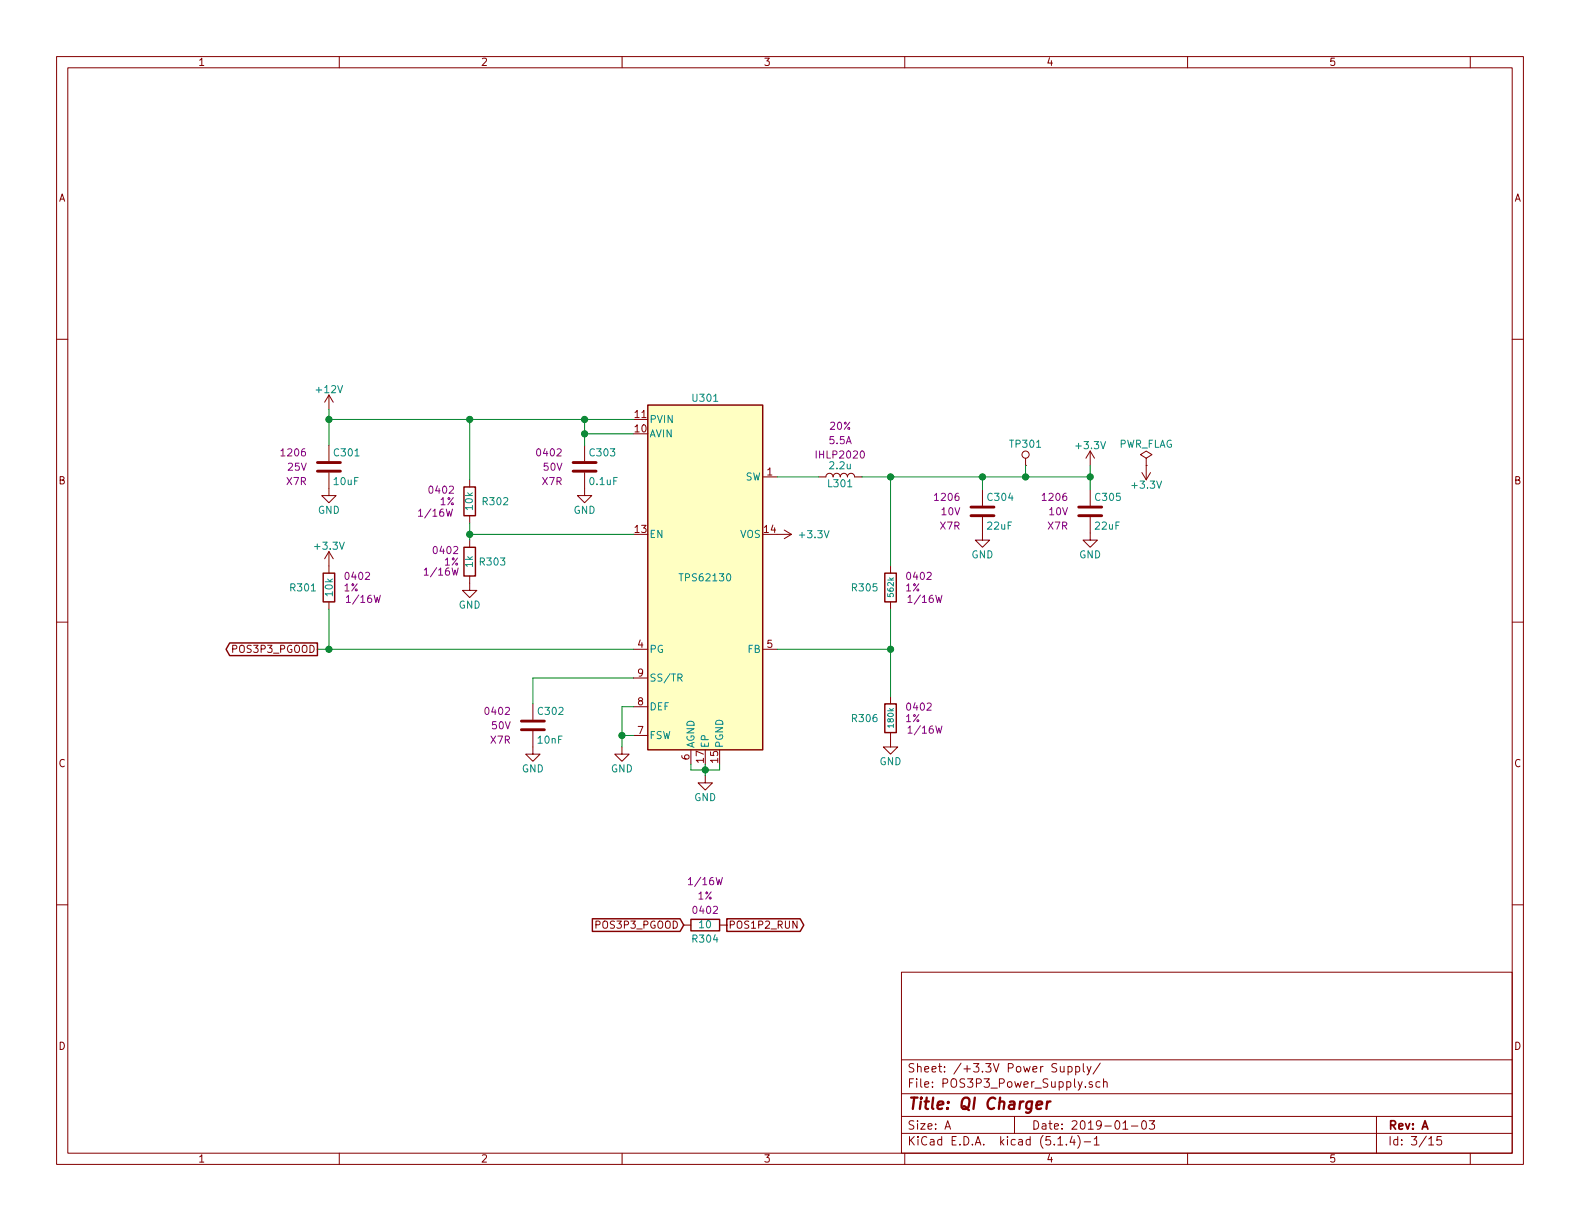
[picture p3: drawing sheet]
EESchema Schematic File Version 4
LIBS:PIC32MZ_ETH_Demo-cache
EELAYER 30 0
EELAYER END
$Descr A 11000 8500
encoding utf-8
Sheet 3 15
Title "QI Charger"
Date "2019-01-03"
Rev "A"
Comp ""
Comment1 ""
Comment2 ""
Comment3 ""
Comment4 ""
$EndDescr
$Comp
L Custom_Library:L_Custom L?
U 1 1
P 5850 3320
AR Path="/5CB7718D/5C26EF0D" Ref="L?"  Part="1" 
AR Path="/5E0DC082/5C26EF0D" Ref="L?"  Part="1" 
AR Path="/5E0F263A/5C26EF0D" Ref="L?"  Part="1" 
AR Path="/5E6978C8/5C26EF0D" Ref="L301"  Part="1" 
F 0 "L301" V 5800 3320 50  0000 C CNN
F 1 "2.2u" V 5925 3320 50  0000 C CNN
F 2 "Inductors_SMD:L_Vishay_IHLP-2020" H 5850 3320 50  0001 C CNN
F 3 "" H 5850 3320 50  0001 C CNN
F 4 "541-1236-1-ND" H 5850 3320 50  0001 C CNN "Digi-Key PN"
F 5 "IHLP2020" V 6000 3320 50  0000 C CNN "display_footprint"
F 6 "5.5A" V 6100 3320 50  0000 C CNN "Ampacity"
F 7 "20%" V 6200 3320 50  0000 C CNN "Tolerance"
	1    5850 3320
	0    -1   -1   0   
$EndComp
$Comp
L Custom_Library:C_Custom C?
U 1 1
P 4070 3250
AR Path="/5BB27BA3/5E2AA96A" Ref="C?"  Part="1" 
AR Path="/5BB27B84/5E2AA96A" Ref="C?"  Part="1" 
AR Path="/5BB27B24/5E2AA96A" Ref="C?"  Part="1" 
AR Path="/5BB27BB5/5E2AA96A" Ref="C?"  Part="1" 
AR Path="/5BB27BF7/5E2AA96A" Ref="C?"  Part="1" 
AR Path="/5C1DE17A/5E2AA96A" Ref="C?"  Part="1" 
AR Path="/5C1E3A0B/5E2AA96A" Ref="C?"  Part="1" 
AR Path="/5C1E3A08/5E2AA96A" Ref="C?"  Part="1" 
AR Path="/5D779AE1/5E2AA96A" Ref="C?"  Part="1" 
AR Path="/5CB7718D/5E2AA96A" Ref="C?"  Part="1" 
AR Path="/5E0DC082/5E2AA96A" Ref="C?"  Part="1" 
AR Path="/5E0F263A/5E2AA96A" Ref="C?"  Part="1" 
AR Path="/5E6978C8/5E2AA96A" Ref="C303"  Part="1" 
F 0 "C303" H 4095 3350 50  0000 L CNN
F 1 "0.1uF" H 4095 3150 50  0000 L CNN
F 2 "Capacitors_SMD:C_0402" H 4108 3100 50  0001 C CNN
F 3 "" H 4095 3350 50  0001 C CNN
F 4 "0402" H 3920 3350 50  0000 R CNN "display_footprint"
F 5 "50V" H 3920 3250 50  0000 R CNN "Voltage"
F 6 "X7R" H 3920 3150 50  0000 R CNN "Dielectric"
F 7 "490-10701-1-ND" H 4495 3750 60  0001 C CNN "Digi-Key PN"
	1    4070 3250
	1    0    0    -1  
$EndComp
$Comp
L power:GND #PWR?
U 1 1
P 4070 3400
AR Path="/5CB7718D/5E2AA96B" Ref="#PWR?"  Part="1" 
AR Path="/5E0DC082/5E2AA96B" Ref="#PWR?"  Part="1" 
AR Path="/5E0F263A/5E2AA96B" Ref="#PWR?"  Part="1" 
AR Path="/5E6978C8/5E2AA96B" Ref="#PWR0306"  Part="1" 
F 0 "#PWR0306" H 4070 3150 50  0001 C CNN
F 1 "GND" H 4070 3250 50  0000 C CNN
F 2 "" H 4070 3400 50  0001 C CNN
F 3 "" H 4070 3400 50  0001 C CNN
	1    4070 3400
	1    0    0    -1  
$EndComp
Wire Wire Line
	4410 3020 4070 3020
Wire Wire Line
	4070 3020 4070 3100
$Comp
L Custom_Library:C_Custom C?
U 1 1
P 2290 3250
AR Path="/5CB7718D/5C2703C2" Ref="C?"  Part="1" 
AR Path="/5E0DC082/5C2703C2" Ref="C?"  Part="1" 
AR Path="/5E0F263A/5C2703C2" Ref="C?"  Part="1" 
AR Path="/5E6978C8/5C2703C2" Ref="C301"  Part="1" 
F 0 "C301" H 2315 3350 50  0000 L CNN
F 1 "10uF" H 2315 3150 50  0000 L CNN
F 2 "Capacitors_SMD:C_1206" H 2328 3100 50  0001 C CNN
F 3 "" H 2315 3350 50  0001 C CNN
F 4 "1206" H 2140 3350 50  0000 R CNN "display_footprint"
F 5 "25V" H 2140 3250 50  0000 R CNN "Voltage"
F 6 "X7R" H 2140 3150 50  0000 R CNN "Dielectric"
F 7 "1276-7031-1-ND" H 2715 3750 60  0001 C CNN "Digi-Key PN"
	1    2290 3250
	1    0    0    -1  
$EndComp
$Comp
L power:GND #PWR?
U 1 1
P 2290 3400
AR Path="/5CB7718D/5E2AA970" Ref="#PWR?"  Part="1" 
AR Path="/5E0DC082/5E2AA970" Ref="#PWR?"  Part="1" 
AR Path="/5E0F263A/5E2AA970" Ref="#PWR?"  Part="1" 
AR Path="/5E6978C8/5E2AA970" Ref="#PWR0302"  Part="1" 
F 0 "#PWR0302" H 2290 3150 50  0001 C CNN
F 1 "GND" H 2290 3250 50  0000 C CNN
F 2 "" H 2290 3400 50  0001 C CNN
F 3 "" H 2290 3400 50  0001 C CNN
	1    2290 3400
	1    0    0    -1  
$EndComp
Wire Wire Line
	4410 2920 4070 2920
Wire Wire Line
	2290 2920 2290 3100
Wire Wire Line
	4070 3020 4070 2920
Connection ~ 4070 3020
Connection ~ 4070 2920
$Comp
L power:GND #PWR?
U 1 1
P 4910 5400
AR Path="/5CB7718D/5C288B4E" Ref="#PWR?"  Part="1" 
AR Path="/5E0DC082/5C288B4E" Ref="#PWR?"  Part="1" 
AR Path="/5E0F263A/5C288B4E" Ref="#PWR?"  Part="1" 
AR Path="/5E6978C8/5C288B4E" Ref="#PWR0308"  Part="1" 
F 0 "#PWR0308" H 4910 5150 50  0001 C CNN
F 1 "GND" H 4910 5250 50  0000 C CNN
F 2 "" H 4910 5400 50  0001 C CNN
F 3 "" H 4910 5400 50  0001 C CNN
	1    4910 5400
	1    0    0    -1  
$EndComp
Wire Wire Line
	4910 5400 4910 5360
Wire Wire Line
	4910 5360 5010 5360
Wire Wire Line
	5010 5360 5010 5320
Connection ~ 4910 5360
Wire Wire Line
	4910 5360 4910 5320
Wire Wire Line
	4910 5360 4810 5360
Wire Wire Line
	4810 5360 4810 5320
$Comp
L power:GND #PWR?
U 1 1
P 4330 5200
AR Path="/5CB7718D/5C28E698" Ref="#PWR?"  Part="1" 
AR Path="/5E0DC082/5C28E698" Ref="#PWR?"  Part="1" 
AR Path="/5E0F263A/5C28E698" Ref="#PWR?"  Part="1" 
AR Path="/5E6978C8/5C28E698" Ref="#PWR0307"  Part="1" 
F 0 "#PWR0307" H 4330 4950 50  0001 C CNN
F 1 "GND" H 4330 5050 50  0000 C CNN
F 2 "" H 4330 5200 50  0001 C CNN
F 3 "" H 4330 5200 50  0001 C CNN
	1    4330 5200
	1    0    0    -1  
$EndComp
Wire Wire Line
	4330 5200 4330 5120
Wire Wire Line
	4330 4920 4410 4920
Wire Wire Line
	4410 5120 4330 5120
Connection ~ 4330 5120
Wire Wire Line
	4330 5120 4330 4920
$Comp
L Custom_Library:C_Custom C?
U 1 1
P 6840 3560
AR Path="/5C1E3A0B/5C28FDD2" Ref="C?"  Part="1" 
AR Path="/5C1E3A08/5C28FDD2" Ref="C?"  Part="1" 
AR Path="/5D779AE1/5C28FDD2" Ref="C?"  Part="1" 
AR Path="/5CB7718D/5C28FDD2" Ref="C?"  Part="1" 
AR Path="/5E0DC082/5C28FDD2" Ref="C?"  Part="1" 
AR Path="/5E0F263A/5C28FDD2" Ref="C?"  Part="1" 
AR Path="/5E6978C8/5C28FDD2" Ref="C304"  Part="1" 
F 0 "C304" H 6865 3660 50  0000 L CNN
F 1 "22uF" H 6865 3460 50  0000 L CNN
F 2 "Capacitors_SMD:C_1206" H 6878 3410 50  0001 C CNN
F 3 "" H 6865 3660 50  0001 C CNN
F 4 "1206" H 6690 3660 50  0000 R CNN "display_footprint"
F 5 "10V" H 6690 3560 50  0000 R CNN "Voltage"
F 6 "X7R" H 6690 3460 50  0000 R CNN "Dielectric"
F 7 "1276-3148-1-ND" H 7265 4060 60  0001 C CNN "Digi-Key PN"
	1    6840 3560
	1    0    0    -1  
$EndComp
$Comp
L Custom_Library:R_Custom R?
U 1 1
P 2290 4090
AR Path="/5BB27BA3/5E2AA97B" Ref="R?"  Part="1" 
AR Path="/5BB27BF7/5E2AA97B" Ref="R?"  Part="1" 
AR Path="/5C1DE17A/5E2AA97B" Ref="R?"  Part="1" 
AR Path="/5C1E3A08/5E2AA97B" Ref="R?"  Part="1" 
AR Path="/5D779AE1/5E2AA97B" Ref="R?"  Part="1" 
AR Path="/5CB7718D/5E2AA97B" Ref="R?"  Part="1" 
AR Path="/5E0DC082/5E2AA97B" Ref="R?"  Part="1" 
AR Path="/5E0F263A/5E2AA97B" Ref="R?"  Part="1" 
AR Path="/5E6978C8/5E2AA97B" Ref="R301"  Part="1" 
F 0 "R301" H 2210 4090 50  0000 R CNN
F 1 "10k" V 2290 4090 50  0000 C CNN
F 2 "Resistors_SMD:R_0402" H 2290 4090 50  0001 C CNN
F 3 "" H 2290 4090 50  0001 C CNN
F 4 "0402" H 2390 4170 50  0000 L CNN "display_footprint"
F 5 "1%" H 2390 4090 50  0000 L CNN "Tolerance"
F 6 "1/16W" H 2400 4010 50  0000 L CNN "Wattage"
F 7 "RMCF0402FT10K0CT-ND" H 2590 4490 60  0001 C CNN "Digi-Key PN"
	1    2290 4090
	1    0    0    -1  
$EndComp
Wire Wire Line
	4410 4520 2290 4520
Wire Wire Line
	2290 4520 2290 4240
Text GLabel 2210 4520 0    50   Output ~ 0
POS3P3_PGOOD
Wire Wire Line
	2210 4520 2290 4520
Connection ~ 2290 4520
$Comp
L Custom_Library:C_Custom C?
U 1 1
P 3710 5050
AR Path="/5C1D5CD8/5E2AA97D" Ref="C?"  Part="1" 
AR Path="/5C1D5CCA/5E2AA97D" Ref="C?"  Part="1" 
AR Path="/5C1E3A0B/5E2AA97D" Ref="C?"  Part="1" 
AR Path="/5C1E3A08/5E2AA97D" Ref="C?"  Part="1" 
AR Path="/5D779AE1/5E2AA97D" Ref="C?"  Part="1" 
AR Path="/5CB7718D/5E2AA97D" Ref="C?"  Part="1" 
AR Path="/5E0DC082/5E2AA97D" Ref="C?"  Part="1" 
AR Path="/5E0F263A/5E2AA97D" Ref="C?"  Part="1" 
AR Path="/5E6978C8/5E2AA97D" Ref="C302"  Part="1" 
F 0 "C302" H 3735 5150 50  0000 L CNN
F 1 "10nF" H 3735 4950 50  0000 L CNN
F 2 "Capacitors_SMD:C_0402" H 3748 4900 50  0001 C CNN
F 3 "" H 3735 5150 50  0001 C CNN
F 4 "0402" H 3560 5150 50  0000 R CNN "display_footprint"
F 5 "50V" H 3560 5050 50  0000 R CNN "Voltage"
F 6 "X7R" H 3560 4950 50  0000 R CNN "Dielectric"
F 7 "490-13295-1-ND" H -210 830 50  0001 C CNN "Digi-Key PN"
	1    3710 5050
	1    0    0    -1  
$EndComp
$Comp
L power:GND #PWR?
U 1 1
P 3710 5200
AR Path="/5CB7718D/5C294444" Ref="#PWR?"  Part="1" 
AR Path="/5E0DC082/5C294444" Ref="#PWR?"  Part="1" 
AR Path="/5E0F263A/5C294444" Ref="#PWR?"  Part="1" 
AR Path="/5E6978C8/5C294444" Ref="#PWR0305"  Part="1" 
F 0 "#PWR0305" H 3710 4950 50  0001 C CNN
F 1 "GND" H 3710 5050 50  0000 C CNN
F 2 "" H 3710 5200 50  0001 C CNN
F 3 "" H 3710 5200 50  0001 C CNN
	1    3710 5200
	1    0    0    -1  
$EndComp
Wire Wire Line
	3710 4900 3710 4720
Wire Wire Line
	3710 4720 4410 4720
$Comp
L Custom_Library:R_Custom R?
U 1 1
P 6200 4090
AR Path="/5BB27BA3/5C2959E0" Ref="R?"  Part="1" 
AR Path="/5BB27BF7/5C2959E0" Ref="R?"  Part="1" 
AR Path="/5C1DE17A/5C2959E0" Ref="R?"  Part="1" 
AR Path="/5C1E3A08/5C2959E0" Ref="R?"  Part="1" 
AR Path="/5D779AE1/5C2959E0" Ref="R?"  Part="1" 
AR Path="/5CB7718D/5C2959E0" Ref="R?"  Part="1" 
AR Path="/5E0DC082/5C2959E0" Ref="R?"  Part="1" 
AR Path="/5E0F263A/5C2959E0" Ref="R?"  Part="1" 
AR Path="/5E6978C8/5C2959E0" Ref="R305"  Part="1" 
F 0 "R305" H 6120 4090 50  0000 R CNN
F 1 "562k" V 6200 4090 40  0000 C CNN
F 2 "Resistors_SMD:R_0402" H 6200 4090 50  0001 C CNN
F 3 "" H 6200 4090 50  0001 C CNN
F 4 "0402" H 6300 4170 50  0000 L CNN "display_footprint"
F 5 "1%" H 6300 4090 50  0000 L CNN "Tolerance"
F 6 "1/16W" H 6310 4010 50  0000 L CNN "Wattage"
F 7 "541-562KLCT-ND" H 6200 4090 50  0001 C CNN "Digi-Key PN"
	1    6200 4090
	1    0    0    -1  
$EndComp
$Comp
L Custom_Library:R_Custom R?
U 1 1
P 6200 5000
AR Path="/5BB27BA3/5E2AA981" Ref="R?"  Part="1" 
AR Path="/5BB27BF7/5E2AA981" Ref="R?"  Part="1" 
AR Path="/5C1DE17A/5E2AA981" Ref="R?"  Part="1" 
AR Path="/5C1E3A08/5E2AA981" Ref="R?"  Part="1" 
AR Path="/5D779AE1/5E2AA981" Ref="R?"  Part="1" 
AR Path="/5CB7718D/5E2AA981" Ref="R?"  Part="1" 
AR Path="/5E0DC082/5E2AA981" Ref="R?"  Part="1" 
AR Path="/5E0F263A/5E2AA981" Ref="R?"  Part="1" 
AR Path="/5E6978C8/5E2AA981" Ref="R306"  Part="1" 
F 0 "R306" H 6120 5000 50  0000 R CNN
F 1 "180k" V 6200 5000 40  0000 C CNN
F 2 "Resistors_SMD:R_0402" H 6200 5000 50  0001 C CNN
F 3 "" H 6200 5000 50  0001 C CNN
F 4 "0402" H 6300 5080 50  0000 L CNN "display_footprint"
F 5 "1%" H 6300 5000 50  0000 L CNN "Tolerance"
F 6 "1/16W" H 6310 4920 50  0000 L CNN "Wattage"
F 7 "541-180KLCT-ND" H 6200 5000 50  0001 C CNN "Digi-Key PN"
	1    6200 5000
	1    0    0    -1  
$EndComp
$Comp
L power:GND #PWR?
U 1 1
P 6200 5150
AR Path="/5CB7718D/5E2AA982" Ref="#PWR?"  Part="1" 
AR Path="/5E0DC082/5E2AA982" Ref="#PWR?"  Part="1" 
AR Path="/5E0F263A/5E2AA982" Ref="#PWR?"  Part="1" 
AR Path="/5E6978C8/5E2AA982" Ref="#PWR0310"  Part="1" 
F 0 "#PWR0310" H 6200 4900 50  0001 C CNN
F 1 "GND" H 6200 5000 50  0000 C CNN
F 2 "" H 6200 5150 50  0001 C CNN
F 3 "" H 6200 5150 50  0001 C CNN
	1    6200 5150
	1    0    0    -1  
$EndComp
$Comp
L power:GND #PWR?
U 1 1
P 6840 3710
AR Path="/5CB7718D/5C298A57" Ref="#PWR?"  Part="1" 
AR Path="/5E0DC082/5C298A57" Ref="#PWR?"  Part="1" 
AR Path="/5E0F263A/5C298A57" Ref="#PWR?"  Part="1" 
AR Path="/5E6978C8/5C298A57" Ref="#PWR0311"  Part="1" 
F 0 "#PWR0311" H 6840 3460 50  0001 C CNN
F 1 "GND" H 6840 3560 50  0000 C CNN
F 2 "" H 6840 3710 50  0001 C CNN
F 3 "" H 6840 3710 50  0001 C CNN
	1    6840 3710
	1    0    0    -1  
$EndComp
Wire Wire Line
	6840 3410 6840 3320
$Comp
L Custom_Library:C_Custom C?
U 1 1
P 7590 3560
AR Path="/5C1E3A0B/5C29AF9B" Ref="C?"  Part="1" 
AR Path="/5C1E3A08/5C29AF9B" Ref="C?"  Part="1" 
AR Path="/5D779AE1/5C29AF9B" Ref="C?"  Part="1" 
AR Path="/5CB7718D/5C29AF9B" Ref="C?"  Part="1" 
AR Path="/5E0DC082/5C29AF9B" Ref="C?"  Part="1" 
AR Path="/5E0F263A/5C29AF9B" Ref="C?"  Part="1" 
AR Path="/5E6978C8/5C29AF9B" Ref="C305"  Part="1" 
F 0 "C305" H 7615 3660 50  0000 L CNN
F 1 "22uF" H 7615 3460 50  0000 L CNN
F 2 "Capacitors_SMD:C_1206" H 7628 3410 50  0001 C CNN
F 3 "" H 7615 3660 50  0001 C CNN
F 4 "1206" H 7440 3660 50  0000 R CNN "display_footprint"
F 5 "10V" H 7440 3560 50  0000 R CNN "Voltage"
F 6 "X7R" H 7440 3460 50  0000 R CNN "Dielectric"
F 7 "1276-3148-1-ND" H 8015 4060 60  0001 C CNN "Digi-Key PN"
	1    7590 3560
	1    0    0    -1  
$EndComp
$Comp
L power:GND #PWR?
U 1 1
P 7590 3710
AR Path="/5CB7718D/5C29AFE1" Ref="#PWR?"  Part="1" 
AR Path="/5E0DC082/5C29AFE1" Ref="#PWR?"  Part="1" 
AR Path="/5E0F263A/5C29AFE1" Ref="#PWR?"  Part="1" 
AR Path="/5E6978C8/5C29AFE1" Ref="#PWR0313"  Part="1" 
F 0 "#PWR0313" H 7590 3460 50  0001 C CNN
F 1 "GND" H 7590 3560 50  0000 C CNN
F 2 "" H 7590 3710 50  0001 C CNN
F 3 "" H 7590 3710 50  0001 C CNN
	1    7590 3710
	1    0    0    -1  
$EndComp
Wire Wire Line
	6840 3320 7140 3320
Wire Wire Line
	7590 3320 7590 3410
Connection ~ 6840 3320
$Comp
L Custom_Library:TPS62130 U?
U 1 1
P 4910 4020
AR Path="/5CB7718D/5C2754C7" Ref="U?"  Part="1" 
AR Path="/5E0DC082/5C2754C7" Ref="U?"  Part="1" 
AR Path="/5E0F263A/5C2754C7" Ref="U?"  Part="1" 
AR Path="/5E6978C8/5C2754C7" Ref="U301"  Part="1" 
F 0 "U301" H 4910 5270 50  0000 C CNN
F 1 "TPS62130" H 4910 4020 50  0000 C CNN
F 2 "Housings_DFN_QFN:QFN-16-1EP_3x3mm_Pitch0.5mm" H 4910 4020 50  0001 C CNN
F 3 "http://www.ti.com/lit/ds/symlink/tps62130.pdf" H 4910 4020 50  0001 C CNN
F 4 "296-37878-1-ND" H 4810 4020 50  0001 C CNN "Digi-Key PN"
	1    4910 4020
	1    0    0    -1  
$EndComp
$Comp
L Custom_Library:TP TP?
U 1 1
P 7140 3240
AR Path="/5C1D5CD8/5C3650A7" Ref="TP?"  Part="1" 
AR Path="/5C1D5C9E/5C3650A7" Ref="TP?"  Part="1" 
AR Path="/5C1E3A08/5C3650A7" Ref="TP?"  Part="1" 
AR Path="/5D779AE1/5C3650A7" Ref="TP?"  Part="1" 
AR Path="/5CB7718D/5C3650A7" Ref="TP?"  Part="1" 
AR Path="/5E0DC082/5C3650A7" Ref="TP?"  Part="1" 
AR Path="/5E0F263A/5C3650A7" Ref="TP?"  Part="1" 
AR Path="/5E6978C8/5C3650A7" Ref="TP301"  Part="1" 
F 0 "TP301" H 7140 3390 50  0000 C CNN
F 1 "TP" H 7140 3390 50  0001 C CNN
F 2 "Custom Footprints Library:Test_Point" H 7140 3240 60  0001 C CNN
F 3 "" H 7140 3240 60  0000 C CNN
	1    7140 3240
	1    0    0    -1  
$EndComp
Wire Wire Line
	5410 3320 5700 3320
$Comp
L power:+3.3V #PWR?
U 1 1
P 2290 3940
AR Path="/5CB7718D/5DEA7247" Ref="#PWR?"  Part="1" 
AR Path="/5E0DC082/5DEA7247" Ref="#PWR?"  Part="1" 
AR Path="/5E0F263A/5DEA7247" Ref="#PWR?"  Part="1" 
AR Path="/5E6978C8/5DEA7247" Ref="#PWR0303"  Part="1" 
F 0 "#PWR0303" H 2290 3790 50  0001 C CNN
F 1 "+3.3V" H 2290 4080 50  0000 C CNN
F 2 "" H 2290 3940 50  0001 C CNN
F 3 "" H 2290 3940 50  0001 C CNN
	1    2290 3940
	1    0    0    -1  
$EndComp
Wire Wire Line
	6000 3320 6200 3320
Wire Wire Line
	7140 3240 7140 3320
$Comp
L power:+3.3V #PWR?
U 1 1
P 5410 3720
AR Path="/5CB7718D/5E08F4A3" Ref="#PWR?"  Part="1" 
AR Path="/5E0DC082/5E08F4A3" Ref="#PWR?"  Part="1" 
AR Path="/5E0F263A/5E08F4A3" Ref="#PWR?"  Part="1" 
AR Path="/5E6978C8/5E08F4A3" Ref="#PWR0309"  Part="1" 
F 0 "#PWR0309" H 5410 3570 50  0001 C CNN
F 1 "+3.3V" V 5410 3860 50  0000 L CNN
F 2 "" H 5410 3720 50  0001 C CNN
F 3 "" H 5410 3720 50  0001 C CNN
	1    5410 3720
	0    1    1    0   
$EndComp
Connection ~ 2290 2920
$Comp
L power:+3.3V #PWR?
U 1 1
P 7590 3240
AR Path="/5CB7718D/5DEA6B71" Ref="#PWR?"  Part="1" 
AR Path="/5E0DC082/5DEA6B71" Ref="#PWR?"  Part="1" 
AR Path="/5E0F263A/5DEA6B71" Ref="#PWR?"  Part="1" 
AR Path="/5E6978C8/5DEA6B71" Ref="#PWR0312"  Part="1" 
F 0 "#PWR0312" H 7590 3090 50  0001 C CNN
F 1 "+3.3V" H 7590 3380 50  0000 C CNN
F 2 "" H 7590 3240 50  0001 C CNN
F 3 "" H 7590 3240 50  0001 C CNN
	1    7590 3240
	1    0    0    -1  
$EndComp
Wire Wire Line
	7590 3240 7590 3320
Wire Wire Line
	2290 2920 3270 2920
Wire Wire Line
	2290 2850 2290 2920
$Comp
L power:+3.3V #PWR?
U 1 1
P 7980 3240
AR Path="/5CB7718D/5E434D63" Ref="#PWR?"  Part="1" 
AR Path="/5E0DC082/5E434D63" Ref="#PWR?"  Part="1" 
AR Path="/5E0F263A/5E434D63" Ref="#PWR?"  Part="1" 
AR Path="/5E6978C8/5E434D63" Ref="#PWR0314"  Part="1" 
F 0 "#PWR0314" H 7980 3090 50  0001 C CNN
F 1 "+3.3V" H 7980 3380 50  0000 C CNN
F 2 "" H 7980 3240 50  0001 C CNN
F 3 "" H 7980 3240 50  0001 C CNN
	1    7980 3240
	-1   0    0    1   
$EndComp
$Comp
L power:PWR_FLAG #FLG0301
U 1 1
P 7980 3240
F 0 "#FLG0301" H 7980 3315 50  0001 C CNN
F 1 "PWR_FLAG" H 7980 3390 50  0000 C CNN
F 2 "" H 7980 3240 50  0001 C CNN
F 3 "~" H 7980 3240 50  0001 C CNN
	1    7980 3240
	1    0    0    -1  
$EndComp
$Comp
L power:+12V #PWR0301
U 1 1
P 2290 2850
F 0 "#PWR0301" H 2290 2700 50  0001 C CNN
F 1 "+12V" H 2290 2990 50  0000 C CNN
F 2 "" H 2290 2850 50  0001 C CNN
F 3 "" H 2290 2850 50  0001 C CNN
	1    2290 2850
	1    0    0    -1  
$EndComp
Wire Wire Line
	6200 4240 6200 4520
Wire Wire Line
	5410 4520 6200 4520
Connection ~ 6200 4520
Wire Wire Line
	6200 4520 6200 4850
Wire Wire Line
	6200 3940 6200 3320
Connection ~ 6200 3320
Wire Wire Line
	6200 3320 6840 3320
Connection ~ 7140 3320
Wire Wire Line
	7140 3320 7590 3320
Connection ~ 7590 3320
$Comp
L Custom_Library:R_Custom R?
U 1 1
P 3270 3490
AR Path="/5BB27BA3/5E81397A" Ref="R?"  Part="1" 
AR Path="/5BB27BF7/5E81397A" Ref="R?"  Part="1" 
AR Path="/5C1DE17A/5E81397A" Ref="R?"  Part="1" 
AR Path="/5C1E3A08/5E81397A" Ref="R?"  Part="1" 
AR Path="/5D779AE1/5E81397A" Ref="R?"  Part="1" 
AR Path="/5CB7718D/5E81397A" Ref="R?"  Part="1" 
AR Path="/5E0DC082/5E81397A" Ref="R?"  Part="1" 
AR Path="/5E0F263A/5E81397A" Ref="R?"  Part="1" 
AR Path="/5E6978C8/5E81397A" Ref="R302"  Part="1" 
F 0 "R302" H 3190 3490 50  0000 R CNN
F 1 "10k" V 3270 3490 50  0000 C CNN
F 2 "Resistors_SMD:R_0402" H 3270 3490 50  0001 C CNN
F 3 "" H 3270 3490 50  0001 C CNN
F 4 "0402" H 3370 3570 50  0000 L CNN "display_footprint"
F 5 "1%" H 3370 3490 50  0000 L CNN "Tolerance"
F 6 "1/16W" H 3380 3410 50  0000 L CNN "Wattage"
F 7 "RMCF0402FT10K0CT-ND" H 3570 3890 60  0001 C CNN "Digi-Key PN"
	1    3270 3490
	-1   0    0    -1  
$EndComp
$Comp
L Custom_Library:R_Custom R?
U 1 1
P 3270 3910
AR Path="/5BAAE1F3/5E8195DC" Ref="R?"  Part="1" 
AR Path="/5BAAE1DC/5E8195DC" Ref="R?"  Part="1" 
AR Path="/5BAAE16C/5E8195DC" Ref="R?"  Part="1" 
AR Path="/5BB844FD/5E8195DC" Ref="R?"  Part="1" 
AR Path="/5BF346B3/5E8195DC" Ref="R?"  Part="1" 
AR Path="/5CAD2D97/5E8195DC" Ref="R?"  Part="1" 
AR Path="/5CB7A8BC/5E8195DC" Ref="R?"  Part="1" 
AR Path="/5CB7A8C3/5E8195DC" Ref="R?"  Part="1" 
AR Path="/5E6ADEF0/5E8195DC" Ref="R?"  Part="1" 
AR Path="/5E6978C8/5E8195DC" Ref="R303"  Part="1" 
F 0 "R303" H 3210 3910 50  0000 R CNN
F 1 "1k" V 3270 3910 50  0000 C CNN
F 2 "Resistors_SMD:R_0402" H 3270 3910 50  0001 C CNN
F 3 "" H 3270 3910 50  0001 C CNN
F 4 "0402" H 3340 3990 50  0000 L CNN "display_footprint"
F 5 "1%" H 3340 3910 50  0000 L CNN "Tolerance"
F 6 "1/16W" H 3340 3840 50  0000 L CNN "Wattage"
F 7 "541-1.00KLCT-ND" H 3570 4310 60  0001 C CNN "Digi-Key PN"
	1    3270 3910
	-1   0    0    -1  
$EndComp
$Comp
L power:GND #PWR?
U 1 1
P 3270 4060
AR Path="/5CB7718D/5E819A59" Ref="#PWR?"  Part="1" 
AR Path="/5E0DC082/5E819A59" Ref="#PWR?"  Part="1" 
AR Path="/5E0F263A/5E819A59" Ref="#PWR?"  Part="1" 
AR Path="/5E6978C8/5E819A59" Ref="#PWR0304"  Part="1" 
F 0 "#PWR0304" H 3270 3810 50  0001 C CNN
F 1 "GND" H 3270 3910 50  0000 C CNN
F 2 "" H 3270 4060 50  0001 C CNN
F 3 "" H 3270 4060 50  0001 C CNN
	1    3270 4060
	1    0    0    -1  
$EndComp
Wire Wire Line
	4410 3720 3270 3720
Wire Wire Line
	3270 3720 3270 3760
Wire Wire Line
	3270 3720 3270 3640
Connection ~ 3270 3720
Wire Wire Line
	3270 3340 3270 2920
Connection ~ 3270 2920
Wire Wire Line
	3270 2920 4070 2920
Text GLabel 5060 6440 2    50   Output ~ 0
POS1P2_RUN
Text GLabel 4760 6440 0    50   Input ~ 0
POS3P3_PGOOD
$Comp
L Custom_Library:R_Custom R?
U 1 1
P 4910 6440
AR Path="/5E697920/5E8A135C" Ref="R?"  Part="1" 
AR Path="/5E69795C/5E8A135C" Ref="R?"  Part="1" 
AR Path="/5E6978C8/5E8A135C" Ref="R304"  Part="1" 
F 0 "R304" V 4810 6440 50  0000 C CNN
F 1 "10" V 4910 6440 50  0000 C CNN
F 2 "Resistors_SMD:R_0402" H 4910 6440 50  0001 C CNN
F 3 "" H 4910 6440 50  0001 C CNN
F 4 "0402" V 5010 6440 50  0000 C CNN "display_footprint"
F 5 "1%" V 5110 6440 50  0000 C CNN "Tolerance"
F 6 "1/16W" V 5210 6440 50  0000 C CNN "Wattage"
F 7 "541-3964-1-ND" H 5210 6840 60  0001 C CNN "Digi-Key PN"
	1    4910 6440
	0    -1   -1   0   
$EndComp
$EndSCHEMATC
